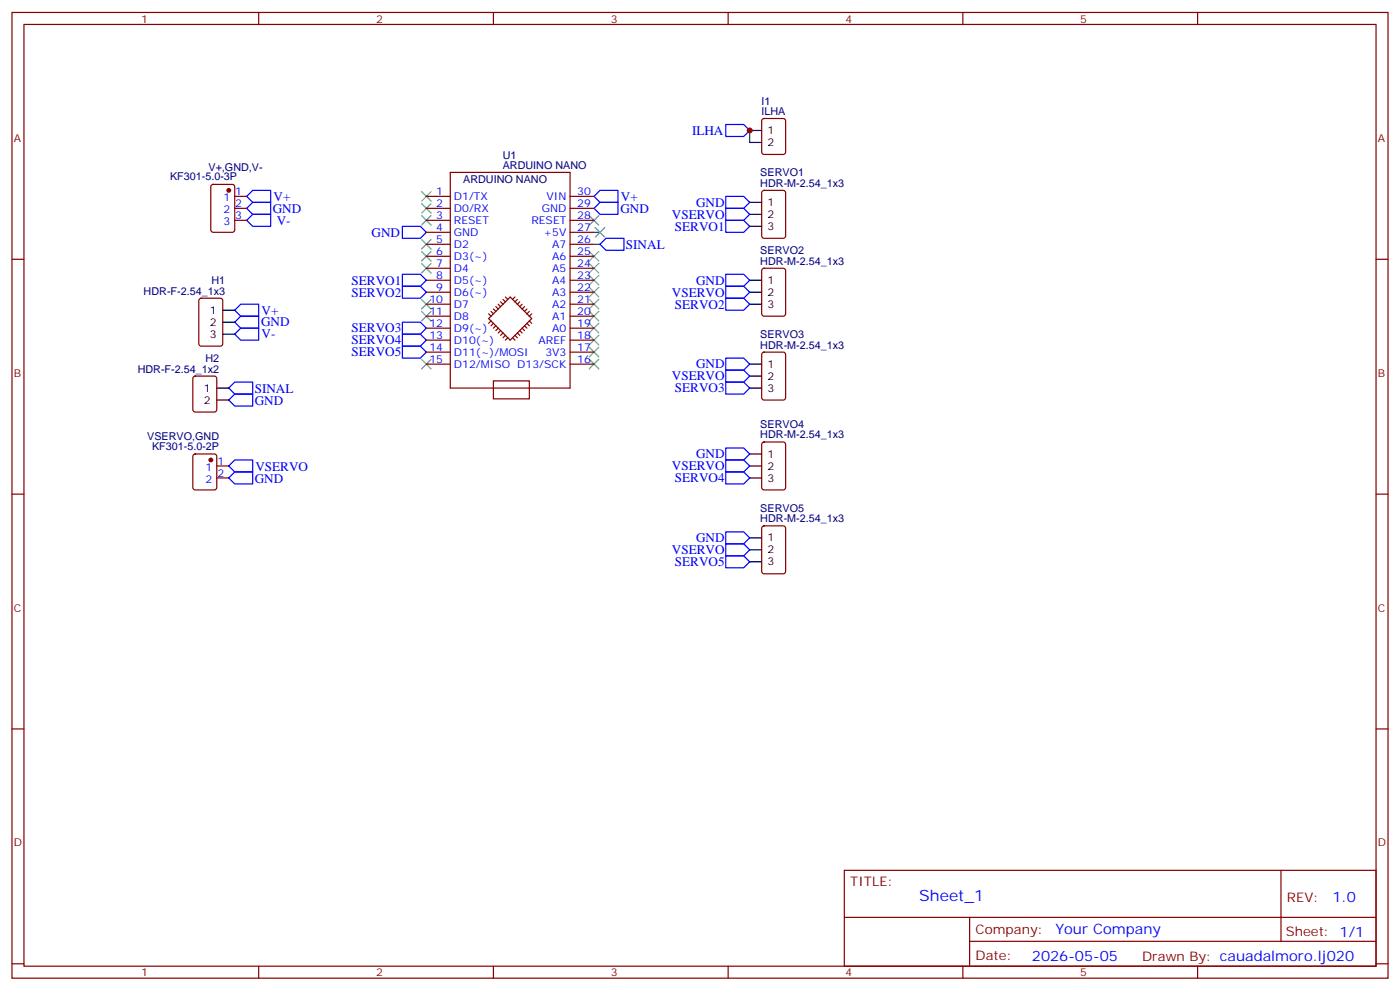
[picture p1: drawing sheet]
<svg xmlns="http://www.w3.org/2000/svg" width="412mm" height="292mm" viewBox="0 0 412 292" stroke-linecap="round" stroke-linejoin="round" font-family="sans-serif">
<g fill="none" stroke="#870000" stroke-width=".35">
<path d="M3.5 3.7h405.4v284.3h-405.4zM7.1 7.2h398.2v277.3h-398.2zM76.2 3.7v3.5M145.3 3.7v3.5M214.5 3.7v3.5M283.6 3.7v3.5M352.8 3.7v3.5M224.6 35.1l.5-.2h5.6l.7 .4v9.5l-.4 .6-5.9 .1-.7-.5v-9.4zM62.3 54.5l.5-.2h5.6l.7 .4v13l-.4 .6-5.9 .1-.7-.5v-12.9zM69.1 57.8h3.6M125.6 57.8h7M132.6 50.8h35.3v63.5h-35.3z"/>
<path d="M167.9 57.8h7.1M224.6 56.3l.5-.2h5.6l.7 .4v13l-.4 .6-5.9 .1-.7-.5v-12.9zM3.5 76.3h3.6M69.1 64.9h3.6M69.1 61.3h3.6M125.6 79h7M125.6 75.5h7M125.6 71.9h7M125.6 68.4h7M125.6 64.9h7M125.6 61.3h7M167.9 79h7.1"/>
<path d="M167.9 75.5h7.1M167.9 71.9h7.1M167.9 68.4h7.1M167.9 64.9h7.1M167.9 61.3h7.1M224.6 79.2l.5-.2h5.6l.7 .4v13l-.4 .6-5.9 .1-.7-.5v-12.9zM405.3 76.3h3.6M58.8 88l.5-.2h5.6l.7 .4v13l-.4 .7h-5.9l-.7-.4v-13zM125.6 96.6h7M125.6 93.1h7M125.6 89.6h7M125.6 86h7"/>
<path d="M125.6 82.5h7M143.9 93.8l6.4-6.3 6.3 6.3-6.3 6.4zM143.9 92.4l.7 .7M144.6 91.7l.7 .7M144.6 94.5l-.7 .7M145.3 91l.7 .7M145.3 95.2l-.7 .7M146 90.3l.8 .7M146 95.9l-.7 .7M146.8 89.6l.7 .7M146.8 96.6l-.8 .7M147.5 88.9l.7 .7"/>
<path d="M147.5 97.3l-.7 .7M148.2 88.2l.7 .7M148.2 98l-.7 .7M148.9 98.7l-.7 .7M148.9 87.5l.7 .7M149.6 99.4l-.7 .8M151 99.4l.7 .8M151.7 98.7l.7 .7M151.7 87.5l-.7 .7M152.4 98l.7 .7M152.4 88.2l-.7 .7M153.1 97.3l.7 .7"/>
<path d="M153.1 88.9l-.7 .7M153.8 96.6l.7 .7M153.8 89.6l-.7 .7M154.5 95.9l.7 .7M154.5 90.3l-.7 .7M155.2 95.2l.7 .7M155.2 91l-.7 .7M155.9 94.5l.7 .7M155.9 91.7l-.7 .7M156.6 92.4l-.7 .7M167.9 96.6h7.1M167.9 93.1h7.1"/>
<path d="M167.9 89.6h7.1M167.9 86h7.1M167.9 82.5h7.1M57 110.9l.5-.2h5.6l.7 .5 .1 9.4-.5 .7h-5.9l-.6-.4-.1-9.5zM125.6 103.7h7M125.6 100.2h7M125.6 107.2h7M145.3 112.1h10.6v5.3h-10.6zM167.9 103.7h7.1M167.9 100.2h7.1M167.9 107.2h7.1M224.6 103.9l.5-.2h5.6l.7 .4v13l-.4 .6-5.9 .1-.7-.5v-12.9z"/>
<path d="M57 133.9l.5-.2h5.6l.7 .4 .1 9.4-.5 .7-5.9 .1-.6-.5-.1-9.4zM63.9 137.2h3.5M224.6 130.3l.5-.2h5.6l.7 .5v12.9l-.4 .7-5.9 .1-.7-.5v-13zM3.5 145.5h3.6M63.9 140.7h3.5M224.6 155l.5-.2h5.6l.7 .5v12.9l-.4 .7h-5.9l-.7-.4v-13zM405.3 145.5h3.6M3.5 214.6h3.6M405.3 214.6h3.6M248.7 256.3h156.6v28.2h-156.6zM377.3 256.3v20.9M248.7 270.1h156.5"/>
<path d="M285.6 277.2h119.6M285.6 270.1v14.1M3.5 283.8h3.6M76.2 284.5v3.5M145.3 284.5v3.5M214.5 284.5v3.5M283.6 284.5v3.5M352.8 284.5v3.5M405.3 283.8h3.6"/>
</g>
<path d="M220.8 38.4v3.5M175 71.9h1.7M175 68.4h1.7" fill="none" stroke="#008700" stroke-width=".35"/>
<g fill="none" stroke="#3c3" stroke-width=".35">
<path d="M124.2 59.9l2.8 2.9M124.2 56.4l2.8 2.8M127 59.9l-2.8 2.9M127 56.4l-2.8 2.8M124.2 77.6l2.8 2.8M124.2 74l2.8 2.9M124.2 70.5l2.8 2.8M124.2 63.5l2.8 2.8M127 77.6l-2.8 2.8M127 74l-2.8 2.9M127 70.5l-2.8 2.8M127 63.5l-2.8 2.8"/>
<path d="M173.6 63.5l2.8 2.8M173.6 77.6l2.8 2.8M173.6 74l2.8 2.9M175.3 67l2.9 2.8M176.4 63.5l-2.8 2.8M176.4 77.6l-2.8 2.8M176.4 74l-2.8 2.9M178.2 67l-2.9 2.8M124.2 91.7l2.8 2.8M124.2 88.2l2.8 2.8M127 91.7l-2.8 2.8M127 88.2l-2.8 2.8"/>
<path d="M173.6 98.7l2.8 2.9M173.6 95.2l2.8 2.8M173.6 91.7l2.8 2.8M173.6 84.6l2.8 2.9M173.6 81.1l2.8 2.8M173.6 88.2l2.8 2.8M176.4 98.7l-2.8 2.9M176.4 95.2l-2.8 2.8M176.4 91.7l-2.8 2.8M176.4 84.6l-2.8 2.9M176.4 81.1l-2.8 2.8M176.4 88.2l-2.8 2.8"/>
<path d="M124.2 105.8l2.8 2.8M127 105.8l-2.8 2.8M173.6 105.8l2.8 2.8M173.6 102.3l2.8 2.8M176.4 105.8l-2.8 2.8M176.4 102.3l-2.8 2.8"/>
</g>
<g fill="none" stroke="#00f" stroke-width=".35">
<path d="M213.8 36.7h5.3l1.7 1.7-1.7 1.8h-5.3zM72.7 57.8l1.7-1.7h5.3v3.5h-5.3zM175 57.8l1.7-1.7h5.3v3.5h-5.3zM213.8 57.8h5.3l1.7 1.8-1.7 1.7h-5.3zM72.7 61.3l1.7-1.7h5.3v3.5h-5.3zM72.7 64.9l1.7-1.8h5.3v3.5h-5.3zM118.5 66.6h5.3l1.8 1.8-1.8 1.8h-5.3zM175 61.3l1.7-1.7h5.3v3.5h-5.3zM176.7 71.9l1.8-1.7h5.3v3.5h-5.3zM213.8 64.9h5.3l1.7 1.7-1.7 1.8h-5.3zM213.8 61.3h5.3l1.7 1.8-1.7 1.8h-5.3zM69.1 98.4l1.8-1.8h5.3v3.6h-5.3z"/>
<path d="M69.1 94.9l1.8-1.8h5.3v3.5h-5.3zM69.1 91.3l1.8-1.7h5.3v3.5h-5.3zM118.5 98.4h5.3l1.8 1.8-1.8 1.7h-5.3zM118.5 94.9h5.3l1.8 1.7-1.8 1.8h-5.3zM118.5 80.8h5.3l1.8 1.7-1.8 1.8h-5.3zM118.5 84.3h5.3l1.8 1.7-1.8 1.8h-5.3zM213.8 80.8h5.3l1.7 1.7-1.7 1.8h-5.3zM213.8 87.8h5.3l1.7 1.8-1.7 1.7h-5.3zM213.8 84.3h5.3l1.7 1.7-1.7 1.8h-5.3zM67.4 114.3l1.7-1.8h5.3v3.5h-5.3zM67.4 117.8l1.7-1.8h5.3v3.6h-5.3zM118.5 101.9h5.3l1.8 1.8-1.8 1.7h-5.3z"/>
<path d="M213.8 105.4h5.3l1.7 1.8-1.7 1.8h-5.3zM213.8 112.5h5.3l1.7 1.8-1.7 1.7h-5.3zM213.8 109h5.3l1.7 1.7-1.7 1.8h-5.3zM67.4 137.2l1.7-1.8h5.3v3.6h-5.3zM213.8 139h5.3l1.7 1.7-1.7 1.8h-5.3zM213.8 131.9h5.3l1.7 1.8-1.7 1.7h-5.3zM213.8 135.4h5.3l1.7 1.8-1.7 1.8h-5.3zM67.4 140.7l1.7-1.7h5.3v3.5h-5.3zM213.8 156.6h5.3l1.7 1.8-1.7 1.7h-5.3zM213.8 163.7h5.3l1.7 1.7-1.7 1.8h-5.3zM213.8 160.1h5.3l1.7 1.8-1.7 1.8h-5.3z"/>
</g>
<g fill="none" stroke="#000" stroke-width=".35">
<path d="M220.8 38.4h3.6M220.8 59.6h3.6M220.8 41.9h3.6M220.8 66.6h3.6M220.8 63.1h3.6M65.6 98.4h3.5M65.6 91.3h3.5M65.6 94.9h3.5M220.8 89.6h3.6M220.8 82.5h3.6M220.8 86h3.6M63.9 114.3h3.5"/>
<path d="M63.9 117.8h3.5M220.8 114.3h3.6M220.8 107.2h3.6M220.8 110.7h3.6M220.8 133.7h3.6M220.8 137.2h3.6M220.8 140.7h3.6M220.8 158.4h3.6M220.8 165.4h3.6M220.8 161.9h3.6"/>
</g>
<g fill="#870000" stroke="#870000" stroke-width=".35">
<circle cx="62.1" cy="135.4" r=".53"/>
<circle cx="67.4" cy="56.1" r=".53"/>
</g>
<circle cx="220.8" cy="38.4" r=".88" fill="#c00"/>
<text font-size="4.6" fill="#00f" x="270.8" y="265.3">Sheet_1</text>
<g font-size="4.2" fill="#00f">
<text x="392.5" y="265.5">1.0</text>
<text x="310.9" y="275.1">Your Company</text>
<text x="304" y="282.9">2026-05-05</text>
</g>
<g font-size="3.9" fill="#00f">
<text x="203.8" y="39.7">ILHA</text>
<text x="80.6" y="59.1">V+</text>
<text x="182.9" y="59.1">V+</text>
<text x="80.3" y="62.6">GND</text>
<text x="182.7" y="62.6">GND</text>
<text x="197.9" y="64.4">VSERVO</text>
<text x="205.1" y="60.9">GND</text>
<text x="81.5" y="66.1">V-</text>
<text x="109.4" y="69.7">GND</text>
<text x="198.8" y="67.9">SERVO1</text>
<text x="184.4" y="73.3">SINAL</text>
<text x="103.5" y="83.8">SERVO1</text>
<text x="205.1" y="83.8">GND</text>
<text x="103.5" y="87.3">SERVO2</text>
<text x="197.9" y="87.3">VSERVO</text>
<text x="77" y="92.6">V+</text>
<text x="198.8" y="90.8">SERVO2</text>
<text x="76.9" y="96.1">GND</text>
<text x="77" y="99.7">V-</text>
<text x="103.5" y="101.4">SERVO4</text>
<text x="103.5" y="97.9">SERVO3</text>
<text x="103.5" y="105">SERVO5</text>
<text x="197.9" y="112">VSERVO</text>
<text x="205.1" y="108.5">GND</text>
<text x="75" y="115.6">SINAL</text>
<text x="75" y="119.1">GND</text>
<text x="198.8" y="115.5">SERVO3</text>
<text x="205.1" y="134.9">GND</text>
<text x="75" y="142.1">GND</text>
<text x="75.2" y="138.6">VSERVO</text>
<text x="197.9" y="138.5">VSERVO</text>
<text x="198.8" y="142">SERVO4</text>
<text x="205.1" y="159.6">GND</text>
<text x="197.9" y="163.2">VSERVO</text>
<text x="198.8" y="166.7">SERVO5</text>
</g>
<g font-size="3.9" fill="#800">
<text x="250.5" y="260.8">TITLE:</text>
<text x="379.1" y="265.5">REV:</text>
<text x="287.4" y="275">Company:</text>
<text x="378.7" y="275.7">Sheet: 1/1</text>
<text x="287.4" y="282.7">Date:</text>
<text x="336.4" y="282.8">Drawn By: cauadalmoro.lj020</text>
</g>
<g font-size="3.2" fill="#800">
<text x="41.6" y="6.7">1</text>
<text x="110.8" y="6.7">2</text>
<text x="179.9" y="6.7">3</text>
<text x="249.1" y="6.7">4</text>
<text x="318.2" y="6.7">5</text>
<text x="4.1" y="41.8">A</text>
<text x="405.9" y="41.8">A</text>
<text x="4.1" y="110.9">B</text>
<text x="405.9" y="110.9">B</text>
<text x="4.1" y="180.1">C</text>
<text x="405.9" y="180.1">C</text>
<text x="4.1" y="249.2">D</text>
<text x="405.9" y="249.2">D</text>
<text x="41.6" y="287.5">1</text>
<text x="110.8" y="287.5">2</text>
<text x="179.9" y="287.5">3</text>
<text x="249.1" y="287.5">4</text>
<text x="318.2" y="287.5">5</text>
</g>
<g font-size="3.2" fill="#000080">
<text x="224.3" y="33.8">ILHA</text>
<text x="224.3" y="30.8">I1</text>
<text x="148.1" y="46.7">U1</text>
<text x="50.1" y="53">KF301-5.0-3P</text>
<text x="61.4" y="50.2">V+,GND,V-</text>
<text x="136.5" y="53.9">ARDUINO NANO</text>
<text x="148.1" y="49.7">ARDUINO NANO</text>
<text x="224" y="52">SERVO1</text>
<text x="224" y="55">HDR-M-2.54_1x3</text>
<text x="224" y="77.9">HDR-M-2.54_1x3</text>
<text x="224" y="74.9">SERVO2</text>
<text x="62.3" y="83.5">H1</text>
<text x="42.3" y="86.7">HDR-F-2.54_1x3</text>
<text x="224" y="99.6">SERVO3</text>
<text x="60.5" y="106.5">H2</text>
<text x="224" y="102.6">HDR-M-2.54_1x3</text>
<text x="40.6" y="109.7">HDR-F-2.54_1x2</text>
<text x="43.4" y="129.5">VSERVO,GND</text>
<text x="224" y="129.1">HDR-M-2.54_1x3</text>
<text x="224" y="126">SERVO4</text>
<text x="44.8" y="132.6">KF301-5.0-2P</text>
<text x="224" y="153.8">HDR-M-2.54_1x3</text>
<text x="224" y="150.7">SERVO5</text>
</g>
<g font-size="3.2">
<text x="226.1" y="39.5">1</text>
<text x="226.1" y="43">2</text>
<text x="226.1" y="60.6">1</text>
<text x="226.1" y="64.2">2</text>
<text x="226.1" y="67.7">3</text>
<text x="226.1" y="83.6">1</text>
<text x="226.1" y="87.1">2</text>
<text x="61.8" y="92.4">1</text>
<text x="61.8" y="95.9">2</text>
<text x="226.1" y="90.6">3</text>
<text x="61.8" y="99.4">3</text>
<text x="226.1" y="108.3">1</text>
<text x="226.1" y="111.8">2</text>
<text x="60.1" y="115.3">1</text>
<text x="60.1" y="118.9">2</text>
<text x="226.1" y="115.3">3</text>
<text x="226.1" y="134.7">1</text>
<text x="226.1" y="141.8">3</text>
<text x="226.1" y="138.3">2</text>
<text x="226.1" y="159.4">1</text>
<text x="226.1" y="166.5">3</text>
<text x="226.1" y="162.9">2</text>
</g>
<g font-size="3.2" fill="#00f">
<text x="65.8" y="59.2">1</text>
<text x="69.3" y="57.5">1</text>
<text x="128.5" y="57.5">1</text>
<text x="133.7" y="58.9">D1/TX</text>
<text x="161" y="58.9">VIN</text>
<text x="170" y="57.5">30</text>
<text x="65.8" y="62.8">2</text>
<text x="69.3" y="61">2</text>
<text x="69.3" y="64.5">3</text>
<text x="128.5" y="64.5">3</text>
<text x="128.5" y="61">2</text>
<text x="133.7" y="65.9">RESET</text>
<text x="133.7" y="62.4">D0/RX</text>
<text x="156.5" y="65.9">RESET</text>
<text x="159.6" y="62.4">GND</text>
<text x="170" y="61">29</text>
<text x="170" y="64.5">28</text>
<text x="65.8" y="66.3">3</text>
<text x="128.5" y="71.6">5</text>
<text x="128.5" y="68.1">4</text>
<text x="133.7" y="69.5">GND</text>
<text x="160.1" y="69.5">+5V</text>
<text x="170" y="68.1">27</text>
<text x="170" y="71.6">26</text>
<text x="128.5" y="75.1">6</text>
<text x="133.7" y="76.5">D3(~)</text>
<text x="133.7" y="73">D2</text>
<text x="162.7" y="73">A7</text>
<text x="162.7" y="76.5">A6</text>
<text x="170" y="75.1">25</text>
<text x="128.5" y="82.2">8</text>
<text x="128.5" y="78.6">7</text>
<text x="133.7" y="83.6">D5(~)</text>
<text x="133.7" y="80">D4</text>
<text x="162.7" y="80">A5</text>
<text x="162.7" y="83.6">A4</text>
<text x="170" y="78.6">24</text>
<text x="170" y="82.2">23</text>
<text x="126.5" y="89.2">10</text>
<text x="128.5" y="85.7">9</text>
<text x="133.7" y="87.1">D6(~)</text>
<text x="162.7" y="87.1">A3</text>
<text x="170" y="85.7">22</text>
<text x="170" y="89.2">21</text>
<text x="126.5" y="92.7">11</text>
<text x="133.7" y="94.2">D8</text>
<text x="133.7" y="90.6">D7</text>
<text x="162.7" y="90.6">A2</text>
<text x="162.7" y="94.2">A1</text>
<text x="170" y="92.7">20</text>
<text x="126.5" y="99.8">13</text>
<text x="126.5" y="96.3">12</text>
<text x="133.7" y="101.2">D10(~)</text>
<text x="133.7" y="97.7">D9(~)</text>
<text x="158.7" y="101.2">AREF</text>
<text x="162.7" y="97.7">A0</text>
<text x="170" y="96.3">19</text>
<text x="170" y="99.8">18</text>
<text x="126.5" y="103.3">14</text>
<text x="126.5" y="106.9">15</text>
<text x="133.7" y="104.7">D11(~)/MOSI</text>
<text x="160.7" y="104.7">3V3</text>
<text x="170" y="103.3">17</text>
<text x="170" y="106.9">16</text>
<text x="133.7" y="108.3">D12/MISO D13/SCK</text>
<text x="64" y="136.8">1</text>
<text x="60.5" y="138.6">1</text>
<text x="60.5" y="142.1">2</text>
<text x="64" y="140.4">2</text>
</g>
</svg>
